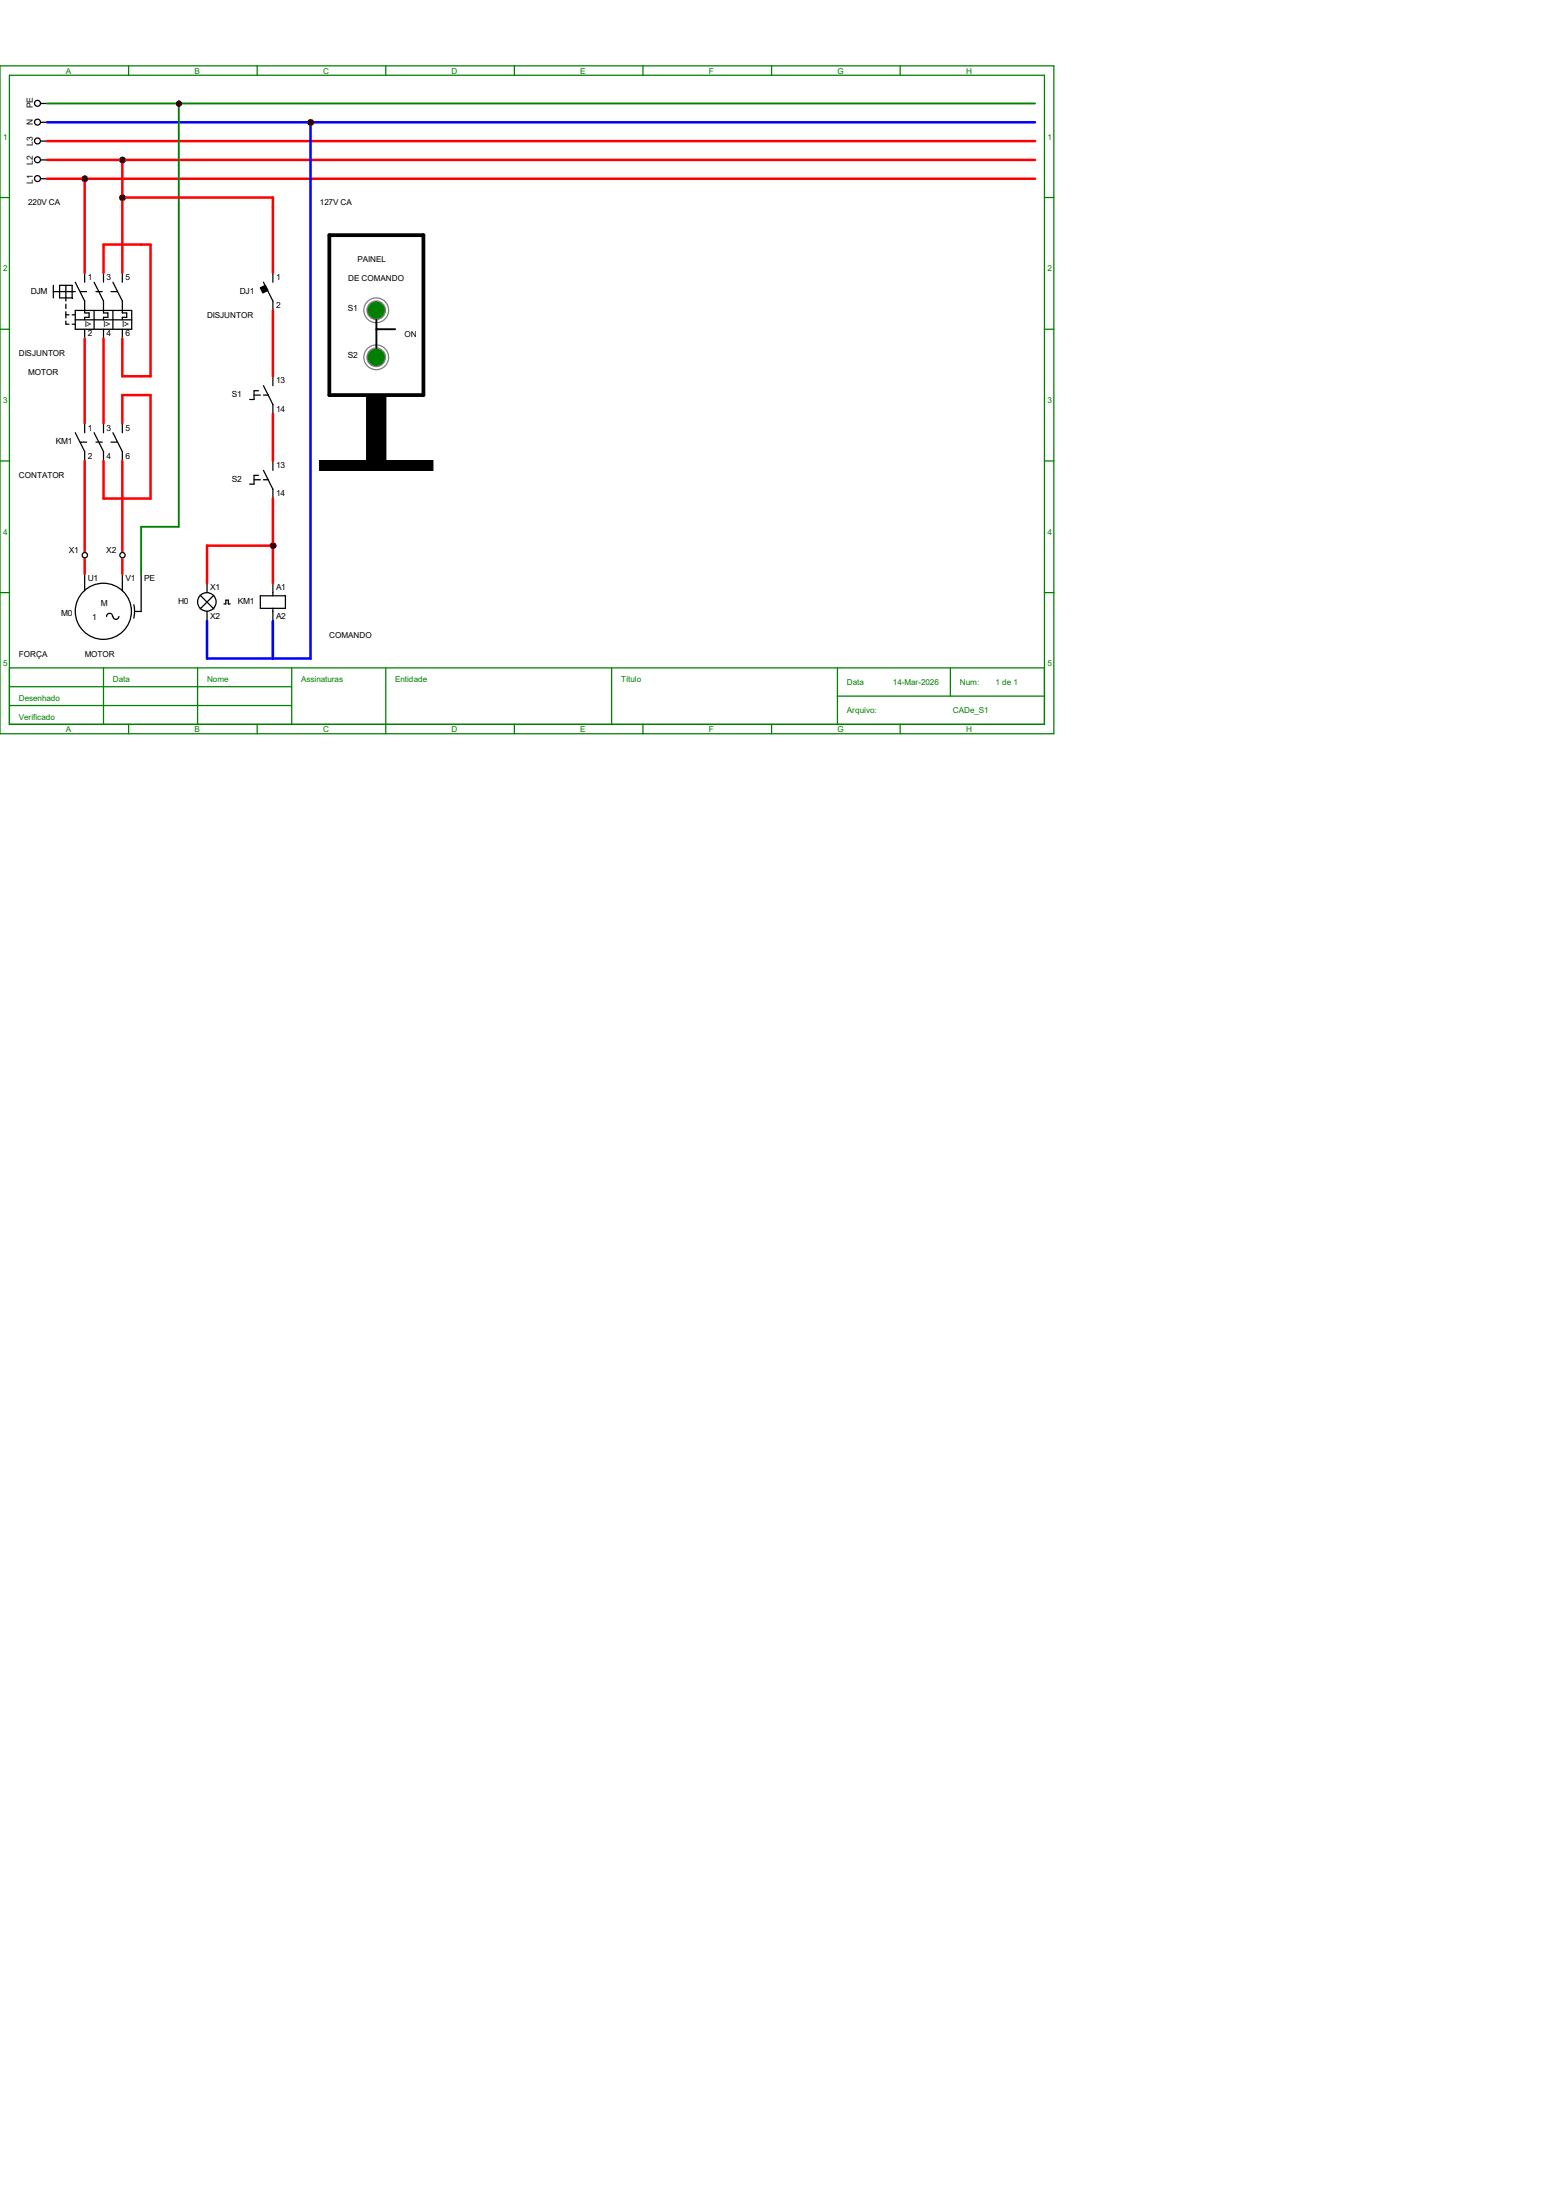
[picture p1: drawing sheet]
<svg xmlns="http://www.w3.org/2000/svg" width="210mm" height="297mm" viewBox="0 0 210 297" stroke-linecap="round" stroke-linejoin="round" font-family="sans-serif">
<g fill="none" stroke="#008000" stroke-width=".17">
<path d="M0 8.9h142.2v90.2h-142.2zM1.3 10.2h139.7v87.6h-139.7zM17.4 8.9v1.3M34.7 8.9v1.3M52.1 8.9v1.3M69.4 8.9v1.3M86.8 8.9v1.3M104.1 8.9v1.3M121.5 8.9v1.3M0 26.7h1.3M141 26.7h1.2M0 44.4h1.3"/>
<path d="M141 44.4h1.2M0 62.2h1.3M141 62.2h1.2M0 80h1.3M1.3 90.2h139.7M1.3 92.7h38.1M1.3 95.2h38.1M14 90.2v7.6M17.4 97.8v1.3M26.7 90.2v7.6M34.7 97.8v1.3M39.4 90.2v7.6"/>
<path d="M52.1 90.2v8.9M69.4 97.8v1.3M82.5 90.2v7.6M86.8 97.8v1.3M104.1 97.8v1.3M113 94h28M113 90.2v7.6M121.5 97.8v1.3M128.3 90.2v3.8M141 80h1.2"/>
</g>
<g fill="none" stroke="#000" stroke-width=".17">
<path d="M5.5 19h.8M5.5 16.5h.8M5.5 14h.8M5.5 24.1h.8M5.5 21.6h.8M7.2 38.5v1.7M7.2 39.4h3M8 38.5h1.7v1.7h-1.7zM8.9 38.5v2.1M10.2 38.1l1.2 2.5v1.6h.6v.6h-.6v.4M10.8 39.4h.9M11.4 36.8v1.3"/>
<path d="M12.7 38.1l1.3 2.5v1.6h.6v.6h-.6v.4M13 39.4h.8M14 36.8v1.3M15 39.4h.8M15.2 38.1l1.3 2.5v1.6h.6v.6h-.6v.4M16.5 36.8v1.3M8.9 41.1v.6M8.9 42.1v.8M8.9 43.3v.5h.4M8.9 42.5h.4M9.7 42.5h.5M9.7 43.8h.5"/>
<path d="M10.2 58.4l1.2 2.6v1.2M10.2 41.9h7.6v2.5h-7.6zM10.2 43.2h7.6M10.8 59.7h.9M11.4 44.4v1.3M11.4 57.1v1.3M12.7 58.4l1.3 2.6v1.2M12.7 41.9v2.5M13 59.7h.8M14 44.4v1.3M14 57.1v1.3M15 59.7h.8"/>
<path d="M15.2 58.4l1.3 2.6v1.2M15.2 41.9v2.5M16.5 44.4v1.3M16.5 57.1v1.3M34.3 53.3h.8M34.9 52.7h-.6v1.2h-.6M35.6 52.1l1.2 2.5v1.3M35.6 53.3h.6M36.8 50.8v1.3M11.4 77.5v2.3M16.5 77.5v2.3M19 77.5v5h-.8"/>
<path d="M34.3 64.8h.8M34.9 64.2h-.6v1.2h-.6M35.6 63.5l1.2 2.5v1.3M35.6 64.8h.6M36.8 62.2v1.3M36.8 78.7v1.7M15.2 83.2a.4 .4 0 0 0-.4-.4 .4 .4 0 0 0-.4 .4M16 83.2a.4 .4 0 0 1-.4 .4 .4 .4 0 0 1-.4-.4M18.1 81.6l.1 .9-.1 1M35.1 80.4h3.4v1.7h-3.4zM36.8 82.1v1.7"/>
<circle cx="5.1" cy="13.9" r=".4"/>
<circle cx="5.1" cy="16.5" r=".4"/>
<circle cx="5.1" cy="19" r=".4"/>
<circle cx="5.1" cy="24.1" r=".4"/>
<circle cx="5.1" cy="21.6" r=".4"/>
<circle cx="13.9" cy="82.5" r="3.8"/>
</g>
<g fill="#f00" stroke="#800000" stroke-width=".17">
<circle cx="41.9" cy="16.5" r=".28"/>
<circle cx="11.5" cy="24.2" r=".28"/>
<circle cx="16.5" cy="21.6" r=".28"/>
<circle cx="24.2" cy="14" r=".28"/>
</g>
<path d="M35.6 38.1l1.2 2.5v1.3M36.8 36.8v1.3" fill="none" stroke="#000" stroke-width=".17"/>
<path d="M35.1 38.9l.7-.4 .4 .7-.7 .3z" fill-rule="evenodd" fill="#000" stroke="#000" stroke-width=".17"/>
<circle cx="16.5" cy="26.7" r=".28" fill="#f00" stroke="#800000" stroke-width=".17"/>
<circle cx="50.8" cy="41.9" r="1.67" fill="none" stroke="#808080" stroke-width=".17"/>
<circle cx="50.8" cy="41.9" r="1.25" fill="#008000" stroke="#808080" stroke-width=".17"/>
<circle cx="50.8" cy="48.2" r="1.67" fill="none" stroke="#808080" stroke-width=".17"/>
<circle cx="50.8" cy="48.2" r="1.25" fill="#008000" stroke="#808080" stroke-width=".17"/>
<circle cx="36.9" cy="73.7" r=".28" fill="#f00" stroke="#800000" stroke-width=".17"/>
<path d="M44.4 31.7h12.7v21.6h-12.7z" fill="none" stroke="#000" stroke-width=".51"/>
<g fill="#000" stroke="#000" stroke-width=".25">
<path d="M49.5 53.3h2.5v8.9h-2.5z" fill-rule="evenodd"/>
<path d="M43.2 62.2h15.2v1.3h-15.2z" fill-rule="evenodd"/>
</g>
<path d="M50.8 44.4h.1M50.8 43.2v3.8M50.8 44.4h2.5" fill="none" stroke="#000" stroke-width=".25"/>
<g fill="none" stroke="#000" stroke-width=".17">
<path d="M27.9 78.7v1.3M27 80.3l1.9 1.9M27.9 82.5v1.3M28.9 80.3l-1.9 1.9M30.2 81.5h.3v-.5h.3v.5h.3"/>
<circle cx="27.9" cy="81.3" r="1.25"/>
</g>
<g fill="#f00" stroke="#800000" stroke-width=".34">
<circle cx="41.9" cy="16.5" r=".28"/>
<circle cx="11.5" cy="24.2" r=".28"/>
<circle cx="16.5" cy="21.6" r=".28"/>
<circle cx="16.5" cy="26.7" r=".28"/>
<circle cx="36.9" cy="73.7" r=".28"/>
</g>
<circle cx="24.2" cy="14" r=".28" fill="#f00" stroke="#800000" stroke-width=".25"/>
<g fill="none" stroke="#f00" stroke-width=".34">
<path d="M6.3 19h133.4M6.3 24.1h133.4M6.3 21.6h133.4M11.4 24.1v12.7M14 36.8v-3.8h6.3v17.8h-3.8v-5.1M16.5 26.7h20.3v10.1M16.5 21.6v15.2M11.4 45.7v11.4M14 45.7v11.4M16.5 57.1v-3.8h3.8v14h-6.3v-5.1M36.8 41.9v8.9M36.8 55.9v6.3"/>
<path d="M11.4 62.2v15.3M16.5 62.2v15.3M36.8 67.3v11.4M36.8 73.7h-8.9v5"/>
</g>
<path d="M6.3 16.5h133.4M41.9 16.5v72.4h-14v-5.1M36.8 83.8v5.1" fill="none" stroke="#00f" stroke-width=".34"/>
<path d="M6.3 14h133.4M24.1 14v57.1h-5.1v6.4" fill="none" stroke="#008000" stroke-width=".25"/>
<g fill="#800000" stroke="#800000" stroke-width=".34">
<circle cx="41.9" cy="16.5" r=".28"/>
<circle cx="11.5" cy="24.2" r=".28"/>
<circle cx="16.5" cy="21.6" r=".28"/>
<circle cx="16.5" cy="26.7" r=".28"/>
<circle cx="36.9" cy="73.7" r=".28"/>
</g>
<circle cx="24.2" cy="14" r=".28" fill="#800000" stroke="#800000" stroke-width=".25"/>
<circle cx="11.5" cy="75" r=".36" fill="#fff" stroke="#fff" stroke-width=".17"/>
<circle cx="11.5" cy="75" r=".36" fill="#fff" stroke="#000" stroke-width=".17"/>
<circle cx="16.5" cy="75" r=".36" fill="#fff" stroke="#fff" stroke-width=".17"/>
<circle cx="16.5" cy="75" r=".36" fill="#fff" stroke="#000" stroke-width=".17"/>
<g font-size="1.1" fill="#008000">
<text x="8.9" y="9.9">A</text>
<text x="26.2" y="9.9">B</text>
<text x="43.6" y="9.9">C</text>
<text x="61" y="9.9">D</text>
<text x="78.3" y="9.9">E</text>
<text x="95.7" y="9.9">F</text>
<text x="113" y="9.9">G</text>
<text x="130.4" y="9.9">H</text>
<text x=".4" y="18.8">1</text>
<text x="141.4" y="18.8">1</text>
<text x=".4" y="36.6">2</text>
<text x="141.4" y="36.6">2</text>
<text x=".4" y="54.4">3</text>
<text x="141.4" y="54.4">3</text>
<text x=".4" y="72.2">4</text>
<text x="141.4" y="72.2">4</text>
<text x=".4" y="90">5</text>
<text x="141.4" y="90">5</text>
<text x="2.5" y="94.6">Desenhado</text>
<text x="15.2" y="92.1">Data</text>
<text x="27.9" y="92.1">Nome</text>
<text x="40.6" y="92.1">Assinaturas</text>
<text x="53.3" y="92.1">Entidade</text>
<text x="83.8" y="92.1">Título</text>
<text x="114.3" y="92.5">Data</text>
<text x="120.5" y="92.5">14-Mar-2026</text>
<text x="129.5" y="92.5">Num:</text>
<text x="134.4" y="92.5">1 de 1</text>
<text x="2.5" y="97.2">Verificado</text>
<text x="8.9" y="98.8">A</text>
<text x="26.2" y="98.8">B</text>
<text x="43.6" y="98.8">C</text>
<text x="61" y="98.8">D</text>
<text x="78.3" y="98.8">E</text>
<text x="95.7" y="98.8">F</text>
<text x="113" y="98.8">G</text>
<text x="114.3" y="96.3">Arquivo:</text>
<text x="128.6" y="96.3">CADe_S1</text>
<text x="130.4" y="98.8">H</text>
</g>
<g font-size="1.1">
<text x="4.4" y="16.8" transform="rotate(-90 4.4 16.8)">N</text>
<text x="4.4" y="14.6" transform="rotate(-90 4.4 14.6)">PE</text>
<text x="4.4" y="22.3" transform="rotate(-90 4.4 22.3)">L2</text>
<text x="4.4" y="19.7" transform="rotate(-90 4.4 19.7)">L3</text>
<text x="3.8" y="27.7">220V CA</text>
<text x="4.4" y="24.8" transform="rotate(-90 4.4 24.8)">L1</text>
<text x="43.2" y="27.7">127V CA</text>
<text x="48.3" y="35.3">PAINEL</text>
<text x="4.1" y="39.7">DJM</text>
<text x="11.9" y="37.8">1</text>
<text x="14.4" y="37.8">3</text>
<text x="16.9" y="37.8">5</text>
<text x="32.4" y="39.7">DJ1</text>
<text x="37.3" y="37.8">1</text>
<text x="37.3" y="41.6">2</text>
<text x="47" y="37.9">DE COMANDO</text>
<text x="11.4" y="44.2">I&gt;</text>
<text x="11.9" y="45.4">2</text>
<text x="14" y="44.2">I&gt;</text>
<text x="14.4" y="45.4">4</text>
<text x="16.5" y="44.2">I&gt;</text>
<text x="16.9" y="45.4">6</text>
<text x="27.9" y="43">DISJUNTOR</text>
<text x="46.9" y="42">S1</text>
<text x="54.6" y="45.5">ON</text>
<text x="2.5" y="48">DISJUNTOR</text>
<text x="3.8" y="50.6">MOTOR</text>
<text x="31.3" y="53.6">S1</text>
<text x="37.3" y="51.8">13</text>
<text x="46.9" y="48.4">S2</text>
<text x="7.5" y="60">KM1</text>
<text x="11.9" y="58.1">1</text>
<text x="14.4" y="58.1">3</text>
<text x="16.9" y="58.1">5</text>
<text x="37.3" y="55.6">14</text>
<text x="2.5" y="64.6">CONTATOR</text>
<text x="11.9" y="61.9">2</text>
<text x="14.4" y="61.9">4</text>
<text x="16.9" y="61.9">6</text>
<text x="31.3" y="65.1">S2</text>
<text x="37.3" y="63.2">13</text>
<text x="37.3" y="67">14</text>
<text x="9.3" y="74.6">X1</text>
<text x="14.3" y="74.6">X2</text>
<text x="8.3" y="83.1">M0</text>
<text x="11.9" y="78.4">U1</text>
<text x="12.4" y="83.7">1</text>
<text x="13.6" y="81.8">M</text>
<text x="16.9" y="78.4">V1</text>
<text x="19.5" y="78.4">PE</text>
<text x="24" y="81.6">H0</text>
<text x="28.4" y="79.7">X1</text>
<text x="28.4" y="83.5">X2</text>
<text x="32.1" y="81.6">KM1</text>
<text x="37.3" y="79.7">A1</text>
<text x="37.3" y="83.5">A2</text>
<text x="2.5" y="88.7">FORÇA</text>
<text x="11.4" y="88.7">MOTOR</text>
<text x="44.4" y="86.1">COMANDO</text>
</g>
</svg>
